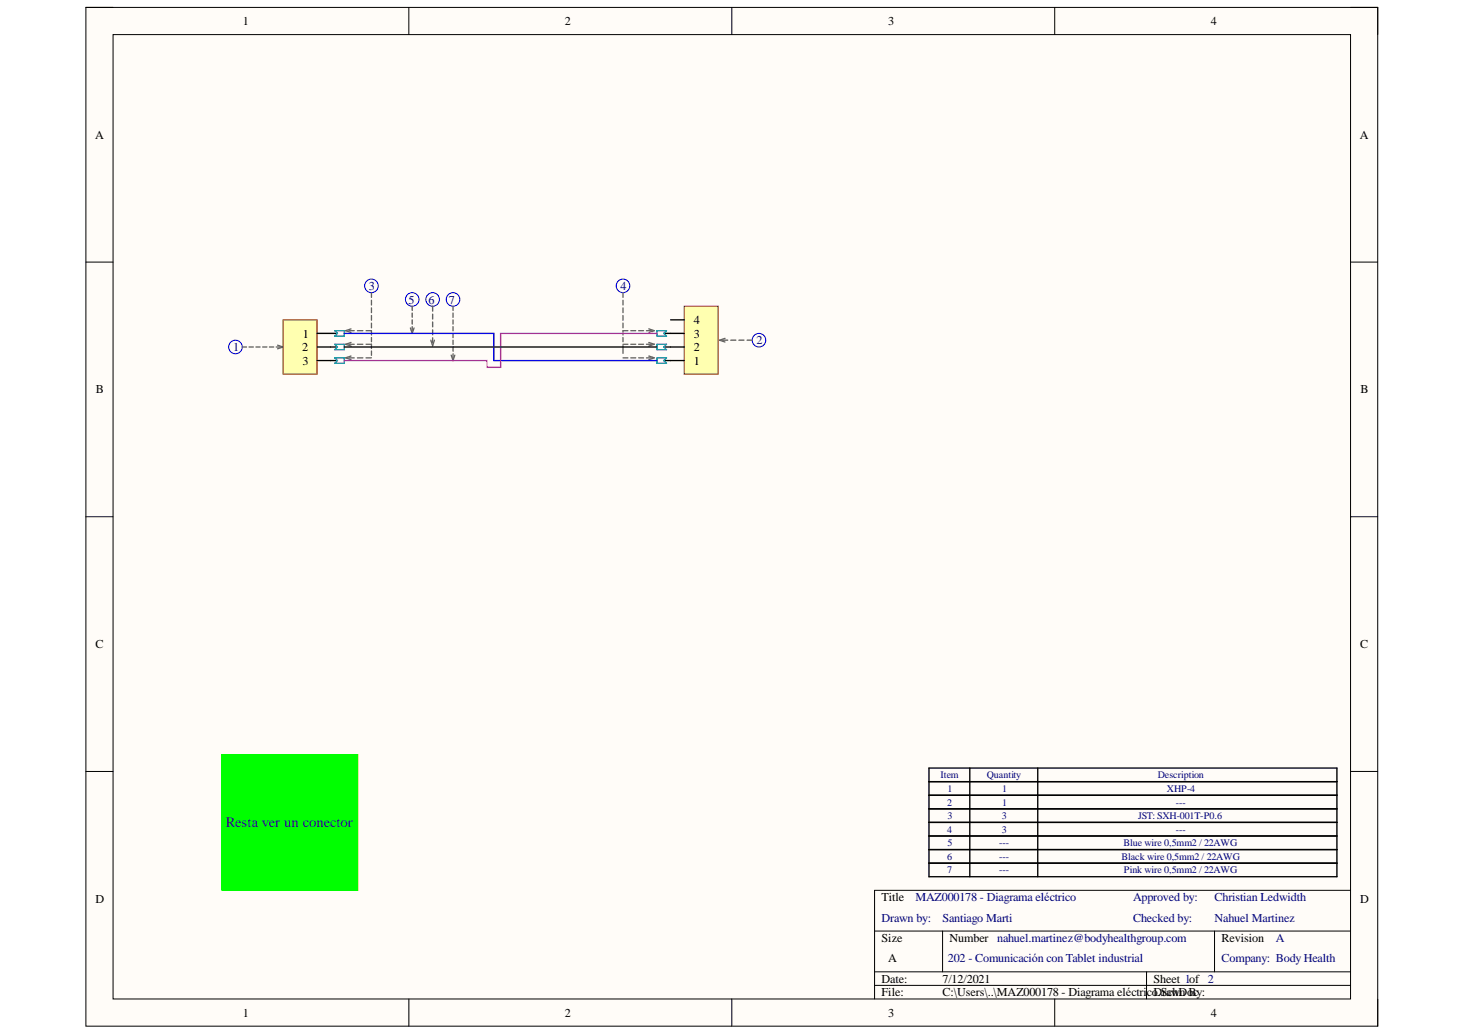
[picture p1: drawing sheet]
<svg xmlns="http://www.w3.org/2000/svg" width="297mm" height="210mm" viewBox="0 0 297 210" stroke-linecap="round" stroke-linejoin="round" font-family="sans-serif">
<path d="M17.4 1.5h261.9v206.6h-261.9z" fill-rule="evenodd" fill="#fffcf8"/>
<path d="M17.4 1.5h261.9v206.6h-261.9z" fill="none" stroke="#000" stroke-width=".2"/>
<path d="M22.9 7h250.9v195.6h-250.9z" fill-rule="evenodd" fill="#fffcf8"/>
<g fill="none" stroke="#000" stroke-width=".2">
<path d="M17.4 1.5h5.5M22.9 7h250.9v195.6h-250.9zM82.9 1.5v5.5M148.4 1.5v5.5M213.9 1.5v5.5M273.8 1.5h5.5v5.5M17.4 53.2h5.5M273.8 53.2h5.5M17.4 104.8h5.5M273.8 104.8h5.5M17.4 156.5h5.5M273.8 156.5h5.5"/>
<path d="M177.3 188.8h96.5M177.3 197.1h96.5M177.3 199.8h96.5M191.1 188.8v8.3M232.5 197.1v5.5M246.3 188.8v8.3M273.8 180.6h-96.5v22M82.9 202.6v5.5M148.4 202.6v5.5M213.9 202.6v5.5M279.3 202.6v5.5"/>
</g>
<g fill="none" stroke="#000" stroke-width=".27">
<path d="M67 67.6h1.4M67 73.1h1.4M67 70.4h1.4M134.6 67.6h1.4M134.6 73.1h1.4M134.6 70.4h1.4M188.4 155.8h82.7v22h-82.7zM188.4 158.5h82.7M196.6 155.8v22M210.4 155.8v22M188.4 161.3h82.7M188.4 164h82.7"/>
<path d="M188.4 166.8h82.7M188.4 169.5h82.7M188.4 172.3h82.7M188.4 175.1h82.7"/>
</g>
<g fill="none" stroke="#00f" stroke-width=".2">
<circle cx="75.3" cy="58" r="1.38"/>
<circle cx="126.3" cy="58" r="1.38"/>
<circle cx="47.7" cy="70.4" r="1.38"/>
<circle cx="83.6" cy="60.7" r="1.38"/>
<circle cx="87.7" cy="60.7" r="1.38"/>
<circle cx="91.9" cy="60.7" r="1.38"/>
<circle cx="153.9" cy="69" r="1.38"/>
</g>
<path d="M67.9 67.1h1.9v1.1h-1.9l.5-.6zM67.9 69.8h1.9v1.1h-1.9l.5-.5zM67.9 72.6h1.9v1.1h-1.9l.5-.6zM133.2 67.1h1.9l-.5 .5 .5 .6h-1.9zM133.2 72.6h1.9l-.5 .5 .5 .6h-1.9zM133.2 69.8h1.9l-.5 .6 .5 .5h-1.9z" fill="none" stroke="#009cca" stroke-width=".27"/>
<g fill="none" stroke="#646464" stroke-width=".27">
<path d="M75.3 59.4v.9M126.3 59.4v.9M49.1 70.4h.9M50.5 70.4h.9M51.9 70.4h.8M53.3 70.4h.8M54.6 70.4h.9M56 70.4h.9M56.3 70l1.1 .4-1.1 .3M70.7 67.1h1.1M70.7 69.8h1.1M70.7 72.6h1.1"/>
<path d="M71.2 66.7l-1.1 .4 1.1 .3M71.2 69.5l-1.1 .3 1.1 .4M71.2 72.2l-1.1 .4 1.1 .3M72.5 67.1h1.1M72.5 69.8h1.1M72.5 72.6h1.1M74.2 67.1h1.1v.8M74.2 69.8h1.1v.9M74.2 72.6h1.1M75.3 60.9v1M75.3 62.4v1M75.3 64v.9"/>
<path d="M75.3 65.5v1M75.3 68.4v.9M75.3 71.2v.9M83.2 66.5l.4 1.1 .4-1.1M83.6 62.1v.9M83.6 63.5v.8M83.6 64.9v.8M83.6 66.2v.9M87.4 69l.3 1.1 .4-1.1M87.7 62.1v1M87.7 63.7v1M87.7 65.3v1"/>
<path d="M87.7 66.9v1M87.7 68.5v1M91.5 72l.4 1.1 .3-1.1M91.9 62.1v.9M91.9 63.5v.8M91.9 64.9v.8M91.9 66.2v.9M91.9 67.6v.9M91.9 69v.9M91.9 70.4v.8M91.9 71.8v.8M126.3 69.8h1"/>
<path d="M126.3 72.6h1M126.3 60.9v1M126.3 62.4v1M126.3 64v.9M126.3 65.5v1M126.3 68.4v.9M126.3 70.1v1.5M127.3 67.1h-1v.8M127.9 67.1h1M127.9 69.8h1M127.9 72.6h1M129.5 67.1h1"/>
<path d="M129.5 69.8h1M129.5 72.6h1M131.1 67.1h1M131.1 69.8h1M131.1 72.6h1M131.6 66.7l1.1 .4-1.1 .3M131.6 69.5l1.1 .3-1.1 .4M131.6 72.2l1.1 .4-1.1 .3M146.5 69h1M147 68.6l-1.1 .4 1.1 .4M148.2 69h1M149.8 69h1.1"/>
<path d="M151.5 69h1"/>
</g>
<path d="M45 153h27.6v27.6h-27.6z" fill-rule="evenodd" fill="#0f0"/>
<path d="M45 153h27.6v27.6h-27.6z" fill="none" stroke="#0f0" stroke-width=".2"/>
<path d="M57.4 64.9h6.9v11h-6.9z" fill-rule="evenodd" fill="#ffffb0"/>
<path d="M57.4 64.9h6.9v11h-6.9z" fill="none" stroke="#800000" stroke-width=".2"/>
<path d="M64.3 67.6h2.7M64.3 70.4h2.7M64.3 73.1h2.7" fill="none" stroke="#000" stroke-width=".27"/>
<path d="M138.7 62.1h6.9v13.8h-6.9z" fill-rule="evenodd" fill="#ffffb0"/>
<path d="M138.7 62.1h6.9v13.8h-6.9z" fill="none" stroke="#800000" stroke-width=".2"/>
<path d="M69.8 70.4h63.4M136 73.1h2.7M136 70.4h2.7M136 67.6h2.7M136 64.9h2.7" fill="none" stroke="#000" stroke-width=".27"/>
<path d="M69.8 67.6h30.3v5.5h33.1" fill="none" stroke="#00f" stroke-width=".27"/>
<path d="M133.2 67.6h-31.7v6.9h-2.8v-1.4h-28.9" fill="none" stroke="#f0f" stroke-width=".27"/>
<text font-size="3" fill="#000080" x="45.8" y="167.8">Resta ver un conector</text>
<g font-size="2.5">
<text x="49.2" y="5.1">1</text>
<text x="114.5" y="5.1">2</text>
<text x="180.1" y="5.1">3</text>
<text x="245.5" y="5.1">4</text>
<text x="19.3" y="28.1">A</text>
<text x="275.7" y="28.1">A</text>
<text x="140.7" y="65.7">4</text>
<text x="61.2" y="71.3">2</text>
<text x="61.4" y="68.5">1</text>
<text x="140.7" y="71.3">2</text>
<text x="140.7" y="68.5">3</text>
<text x="61.3" y="74">3</text>
<text x="140.7" y="74">1</text>
<text x="19.5" y="79.8">B</text>
<text x="275.9" y="79.8">B</text>
<text x="19.4" y="131.5">C</text>
<text x="275.8" y="131.5">C</text>
<text x="19.4" y="183.1">D</text>
<text x="178.7" y="182.8">Title</text>
<text x="275.8" y="183.1">D</text>
<text x="178.7" y="191">Size</text>
<text x="192.5" y="191">Number nahuel.martinez@bodyhealthgroup.com</text>
<text x="247.7" y="191">Revision</text>
<text x="180.1" y="195.2">A</text>
<text x="178.7" y="199.3">Date:</text>
<text x="178.7" y="202.1">File:</text>
<text x="191.1" y="199.3">7/12/2021</text>
<text x="191.1" y="202.1">C:\Users\..\MAZ000178 - Diagrama eléctricoDrawn By:</text>
<text x="233.9" y="199.3">Sheet 1of 2</text>
<text x="234.8" y="202.1">.SchDoc</text>
<text x="49.2" y="206.2">1</text>
<text x="114.5" y="206.2">2</text>
<text x="180.1" y="206.2">3</text>
<text x="245.5" y="206.2">4</text>
</g>
<g font-size="2.5" fill="#000080">
<text x="74.8" y="58.8">3</text>
<text x="125.8" y="58.8">4</text>
<text x="82.8" y="61.6">5</text>
<text x="86.9" y="61.6">6</text>
<text x="91" y="61.6">7</text>
<text x="47.3" y="71.3">1</text>
<text x="153.4" y="69.8">2</text>
<text x="185.6" y="182.8">MAZ000178 - Diagrama eléctrico</text>
<text x="229.8" y="182.8">Approved by:</text>
<text x="246.2" y="182.8">Christian Ledwidth</text>
<text x="178.7" y="187">Drawn by:</text>
<text x="191.1" y="187">Santiago Marti</text>
<text x="229.8" y="187">Checked by:</text>
<text x="246.2" y="187">Nahuel Martinez</text>
<text x="258.7" y="191">A</text>
<text x="192.2" y="195.2">202 - Comunicación con Tablet industrial</text>
<text x="247.7" y="195.2">Company: Body Health</text>
</g>
<g font-size="2" fill="#000080">
<text x="190.7" y="157.8">Item</text>
<text x="192.1" y="160.6">1</text>
<text x="200.1" y="157.8">Quantity</text>
<text x="203.2" y="160.6">1</text>
<text x="234.7" y="157.8">Description</text>
<text x="236.6" y="160.6">XHP-4</text>
<text x="192" y="163.4">2</text>
<text x="192.1" y="166.1">3</text>
<text x="203.1" y="166.1">3</text>
<text x="203.2" y="163.4">1</text>
<text x="230.8" y="166.1">JST: SXH-001T-P0.6</text>
<text x="238.4" y="163.4">---</text>
<text x="192" y="168.9">4</text>
<text x="192.1" y="171.6">5</text>
<text x="202.6" y="171.6">---</text>
<text x="203.1" y="168.9">3</text>
<text x="227.8" y="171.6">Blue wire 0,5mm2 / 22AWG</text>
<text x="238.4" y="168.9">---</text>
<text x="192" y="174.4">6</text>
<text x="192" y="177.1">7</text>
<text x="202.6" y="174.4">---</text>
<text x="202.6" y="177.1">---</text>
<text x="227.4" y="174.4">Black wire 0,5mm2 / 22AWG</text>
<text x="227.9" y="177.1">Pink wire 0,5mm2 / 22AWG</text>
</g>
</svg>
